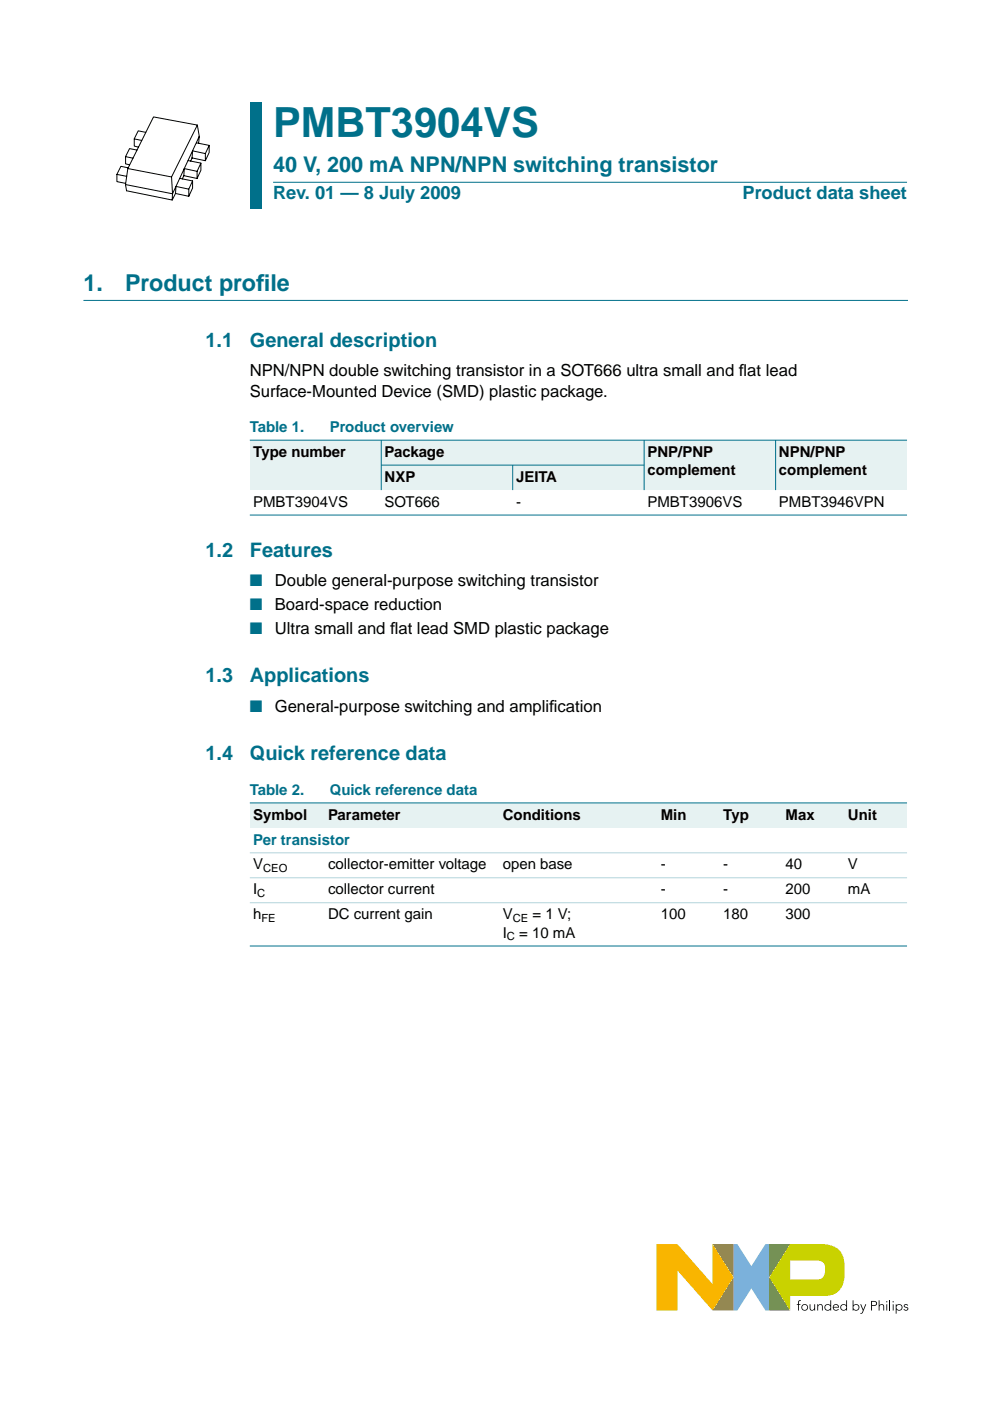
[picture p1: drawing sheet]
<svg xmlns="http://www.w3.org/2000/svg" width="210mm" height="297mm" viewBox="0 0 210 297" stroke-linecap="round" stroke-linejoin="round" font-family="sans-serif">
<path d="M155.5 263.8h.8l3 4.6 3-4.6h.8v14.1h-.8l-3-4.7-3 4.7h-.8z" fill="#7bb1db"/>
<path d="M151.1 263.8h4.4v14.1h-4.4l4.4-7.1z" fill="#958437"/>
<path d="M163.1 263.8h4.4l-4.4 7 4.4 7.1-4.4-.1z" fill="#739833"/>
<path d="M167.5 267.3h5.6a1.45 1.45 0 0 1 1.8 1.5 1.93 1.93 0 0 1-1.4 2.4h-6zM167.5 263.8l-4.4 7 4.4 7.1v-3.2h7.5a4 4 0 0 0 4.1-4.5 8.8 8.8 0 0 0-.7-4.5 4.8 4.8 0 0 0-4.6-1.9z" fill="#c9d200"/>
<path d="M139.2 263.8h4.4l7.5 8.5v-8.5l4.4 7-4.4 7.1-7.5-8.6v8.6h-4.4z" fill="#f9b500"/>
<g fill="#000">
<path d="M169.3 275.8l.5-.1-.4 .3v.5h.3v.2h-.3v1.2h-.2v-1.2h-.3v-.2h.3zM171.7 276.5h.1l.1 1 .3 .2 .4-.2v-1h.2v1.4h-.1l-.1-.3a.53 .53 0 0 1-.6 .3 .53 .53 0 0 1-.3-.6zM173.3 276.5h.1l.1 .3a.53 .53 0 0 1 .6-.3 .53 .53 0 0 1 .3 .6v.8h-.1l-.1-1-.3-.2h-.2l-.2 .5v.7h-.2zM182.4 276.5h.2l.4 1.1 .5-1.1h.2l-.7 1.8-.4 .2h-.2v-.1l.3-.1 .2-.4zM186.3 275.7h.2v1.1a.53 .53 0 0 1 .6-.3 .53 .53 0 0 1 .4 .6v.8h-.2v-1l-.4-.2h-.2l-.2 .5v.7h-.2zM191.7 276.7l.4-.2 .3 .1 .2 .1-.2 .1-.3-.1-.3 .2 .7 .3 .1 .3a.57 .57 0 0 1-.5 .4 .57 .57 0 0 1-.5-.3l.1-.1 .4 .2 .3-.2-.7-.4z"/>
<path d="M170.1 277.2a.55 .55 0 0 0 1.1 0 .55 .55 0 0 0-1.1 0zM169.9 277.2a.71 .71 0 0 1 1.4 0 .71 .71 0 0 1-1.4 0z"/>
<path d="M175 277.2a.55 .55 0 0 0 1.1 0 .55 .55 0 0 0-1.1 0zM175 276.7l.5-.2 .6 .3v-1.1h.1v2.2h-.1v-.3a.71 .71 0 0 1-1.1 .1 .71 .71 0 0 1 0-1z"/>
<path d="M176.9 276.7l-.2 .4h1l-.2-.4zM176.8 276.7a.65 .65 0 0 1 .7-.2 .65 .65 0 0 1 .4 .7h-1.2l.2 .4 .5 .1 .3-.2 .1 .1a.71 .71 0 0 1-1 .1 .71 .71 0 0 1 0-1z"/>
<path d="M178.3 277.2a.55 .55 0 0 0 1.1 0 .55 .55 0 0 0-1.1 0zM178.4 276.7l.5-.2 .5 .3v-1.1h.2v2.2h-.2v-.3a.71 .71 0 0 1-1 .1 .71 .71 0 0 1 0-1z"/>
<path d="M180.9 277.2a.55 .55 0 0 0 1.1 0 .55 .55 0 0 0-1.1 0zM180.8 275.7h.2v1.1a.7 .7 0 0 1 1-.1 .7 .7 0 0 1 0 1 .7 .7 0 0 1-1-.1v.3h-.2z"/>
<path d="M184.9 276v.7l.8-.1v-.5zM184.7 275.8a1.17 1.17 0 0 1 1.2 .3 .54 .54 0 0 1 0 .6 .54 .54 0 0 1-.6 .2h-.4v1h-.2z"/>
<path d="M187.9 276.5h.2v1.4h-.2zM187.9 276a.15 .15 0 0 1 .3 0 .15 .15 0 0 1-.3 0z"/>
<path d="M189.3 276.5h.2v1.4h-.2zM189.2 276a.15 .15 0 0 1 .3 0 .15 .15 0 0 1-.3 0z"/>
<path d="M190.1 277.2a.55 .55 0 0 0 1.1 0 .55 .55 0 0 0-1.1 0zM189.9 276.5h.2v.3a.7 .7 0 0 1 1-.1 .7 .7 0 0 1 0 1 .7 .7 0 0 1-1-.1v.9h-.2z"/>
</g>
<path d="M188.7 275.7v2.2" fill="none" stroke="#000" stroke-width=".21"/>
<path d="M17.7 63.7h174.7" fill="none" stroke="#00708a" stroke-width=".21"/>
<g fill="#00708a">
<path d="M53 21.7h2.4v10.2h-2.4z" fill-rule="evenodd"/>
<path d="M53 31.9h2.4v6.7h-2.4z" fill-rule="evenodd"/>
<path d="M53 38.6h2.4v5.7h-2.4z" fill-rule="evenodd"/>
</g>
<path d="M57.9 38.6h134.4z" fill="#00708a" stroke="#00708a" stroke-width=".21"/>
<g fill="none" stroke="#000" stroke-width=".21">
<path d="M24.8 37l2.1 .4M26.6 39.1l.2 1.3 9.7 2 .7-1.4M26.6 33.2l1.6 .3M27.1 35.7l-.5 3.4M27.2 35.6l-1.6-.3-.8 1.7v1.5l1.8 .4M28.5 29.4l1.5 .4M29 31.8l-1.5-.3-.9 1.7v1.5l.9 .2M30.9 28.1l-1.6-.4-.8 1.7v1.6l.8 .2M32.5 24.8l9.3 1.7-5.4 11-9.3-1.8zM36.4 37.5l.1 4.9M38.1 37.8l2.7 .6M39 37.2l-.3 .7"/>
<path d="M39 37.2l2.8 .6M39.9 34l2.7 .6M40.7 33.5l2.8 .6M40.7 33.5l-.3 .6M40.8 38.4v1.5l-.8 1.7v-1.5zM41.6 30.3l2.7 .5M41.8 36.3l-2.7-.6-.1 1.5M41.8 26.5l.5 2.4M42.3 28.9l-5.7 12.2-10-2M42.3 28.9l-.2 1.5M42.6 34.6v1.5l-.8 1.7v-1.5zM43.5 32.6l-2.7-.6-.1 1.5"/>
<path d="M44.3 30.8v1.5l-.8 1.8v-1.5zM40 40.1l-2.7-.6-.1 1.5 2.8 .6"/>
</g>
<g fill="#e6f2f2">
<path d="M53 93.3h27.8v10.6h-27.8z" fill-rule="evenodd"/>
<path d="M80.8 93.3h55.8v5.3h-55.8z" fill-rule="evenodd"/>
<path d="M136.6 93.3h27.8v10.6h-27.8z" fill-rule="evenodd"/>
<path d="M164.4 93.3h27.9v10.6h-27.9z" fill-rule="evenodd"/>
<path d="M80.8 98.6h27.9v5.3h-27.9z" fill-rule="evenodd"/>
<path d="M108.7 98.6h27.9v5.3h-27.9z" fill-rule="evenodd"/>
</g>
<g fill="#00708a" stroke="#00708a" stroke-width=".21">
<path d="M80.8 93.3v10.6z"/>
<path d="M108.7 98.6v5.3z"/>
<path d="M136.6 93.3v10.6z"/>
<path d="M164.4 93.3v10.6z"/>
<path d="M53 93.3h139.3z"/>
<path d="M80.8 98.6h55.8z"/>
<path d="M53 109.2h139.3z"/>
</g>
<g fill="#e6f2f2">
<path d="M53 170.2h15.8v5.3h-15.8z" fill-rule="evenodd"/>
<path d="M68.8 170.2h37.1v5.3h-37.1z" fill-rule="evenodd"/>
<path d="M105.9 170.2h28.2v5.3h-28.2z" fill-rule="evenodd"/>
<path d="M134.1 170.2h5.3v5.3h-5.3z" fill-rule="evenodd"/>
<path d="M139.4 170.2h13.2v5.3h-13.2z" fill-rule="evenodd"/>
<path d="M152.6 170.2h13.3v5.3h-13.3z" fill-rule="evenodd"/>
<path d="M165.9 170.2h13.2v5.3h-13.2z" fill-rule="evenodd"/>
<path d="M179.1 170.2h13.2v5.3h-13.2z" fill-rule="evenodd"/>
</g>
<g fill="#00708a" stroke="#00708a" stroke-width=".21">
<path d="M53 170.2h139.3z"/>
<path d="M53 200.6h139.3z"/>
</g>
<g fill="#b3d4db" stroke="#b3d4db" stroke-width=".21">
<path d="M53 180.8h139.3z"/>
<path d="M53 186.1h139.3z"/>
<path d="M53 191.4h139.3z"/>
</g>
<text font-size="8.8" fill="#00708a" x="57.9" y="29">PMBT3904VS</text>
<g font-size="4.9" fill="#00708a">
<text x="17.7" y="61.7">1.</text>
<text x="26.5" y="61.7">Product prof</text>
<text x="54.3" y="61.7">ile</text>
</g>
<text font-size="4.6" fill="#00708a" x="57.9" y="36.4">40 V, 200 mA NPN/NPN switching transistor</text>
<g font-size="4.2" fill="#00708a">
<text x="43.6" y="73.6">1.1</text>
<text x="53" y="73.6">General description</text>
<text x="43.6" y="118">1.2</text>
<text x="53" y="118">Features</text>
<text x="43.6" y="144.7">1.3</text>
<text x="53" y="144.7">Applications</text>
<text x="43.6" y="161.1">1.4</text>
<text x="53" y="161.1">Quick reference data</text>
</g>
<g font-size="3.9" fill="#00708a">
<text x="57.9" y="42.3">Rev. 01 — 8 July 2009</text>
<text x="157.5" y="42.3">Product data sheet</text>
</g>
<g font-size="3.5">
<text x="53" y="79.8">NPN/NPN double switching transistor in a SOT666 ultra small and f</text>
<text x="156.7" y="79.8">lat lead</text>
<text x="53" y="84.2">Surface-Mounted Device (SMD) plastic package.</text>
<text x="58.3" y="124.3">Double general-purpose switching transistor</text>
<text x="58.3" y="129.4">Board-space reduction</text>
<text x="58.3" y="134.5">Ultra small and f</text>
<text x="82.7" y="134.5">lat lead SMD plastic package</text>
<text x="58.3" y="150.9">General-purpose switching and amplif</text>
<text x="116.5" y="150.9">ication</text>
</g>
<g font-size="3.5" fill="#00708a">
<text x="53" y="124.3">■</text>
<text x="53" y="129.4">■</text>
<text x="53" y="134.5">■</text>
<text x="53" y="150.9">■</text>
</g>
<g font-size="3.2" fill="#00708a">
<text x="53" y="91.6">Table 1.</text>
<text x="69.9" y="91.6">Product overview</text>
<text x="53" y="168.5">Table 2.</text>
<text x="69.9" y="168.5">Quick reference data</text>
<text x="53.7" y="179.1">Per transistor</text>
</g>
<g font-size="3.2">
<text x="53.7" y="96.9">Type number</text>
<text x="81.5" y="96.9">Package</text>
<text x="137.3" y="96.9">PNP/PNP</text>
<text x="137.3" y="100.7">complement</text>
<text x="165.1" y="96.9">NPN/PNP</text>
<text x="165.1" y="100.7">complement</text>
<text x="53.7" y="107.4">PMBT3904VS</text>
<text x="81.5" y="102.1">NXP</text>
<text x="81.5" y="107.4">SOT666</text>
<text x="109.4" y="107.4">-</text>
<text x="109.4" y="102.1">JEITA</text>
<text x="137.3" y="107.4">PMBT3906VS</text>
<text x="165.1" y="107.4">PMBT3946VPN</text>
<text x="53.7" y="173.8">Symbol</text>
<text x="69.5" y="173.8">Parameter</text>
<text x="106.6" y="173.8">Conditions</text>
<text x="140.1" y="173.8">Min</text>
<text x="153.3" y="173.8">Typ</text>
<text x="166.6" y="173.8">Max</text>
<text x="179.8" y="173.8">Unit</text>
<text x="53.7" y="184.3">V</text>
<text x="69.5" y="184.3">collector-emitter voltage</text>
<text x="106.6" y="184.3">open base</text>
<text x="140.1" y="184.3">-</text>
<text x="153.3" y="184.3">-</text>
<text x="166.6" y="184.3">40</text>
<text x="179.8" y="184.3">V</text>
<text x="53.7" y="189.6">I</text>
<text x="69.5" y="189.6">collector current</text>
<text x="140.1" y="189.6">-</text>
<text x="153.3" y="189.6">-</text>
<text x="166.6" y="189.6">200</text>
<text x="179.8" y="189.6">mA</text>
<text x="53.7" y="194.9">h</text>
<text x="69.5" y="194.9">DC current gain</text>
<text x="106.6" y="194.9">V</text>
<text x="112.9" y="194.9">= 1 V;</text>
<text x="140.1" y="194.9">100</text>
<text x="153.3" y="194.9">180</text>
<text x="166.6" y="194.9">300</text>
<text x="106.6" y="198.8">I</text>
<text x="110.1" y="198.8">= 10 mA</text>
</g>
<g font-size="2.4">
<text x="55.8" y="184.9">CEO</text>
<text x="54.6" y="190.2">C</text>
<text x="55.4" y="195.5">FE</text>
<text x="108.7" y="195.5">CE</text>
<text x="107.5" y="199.4">C</text>
</g>
</svg>
